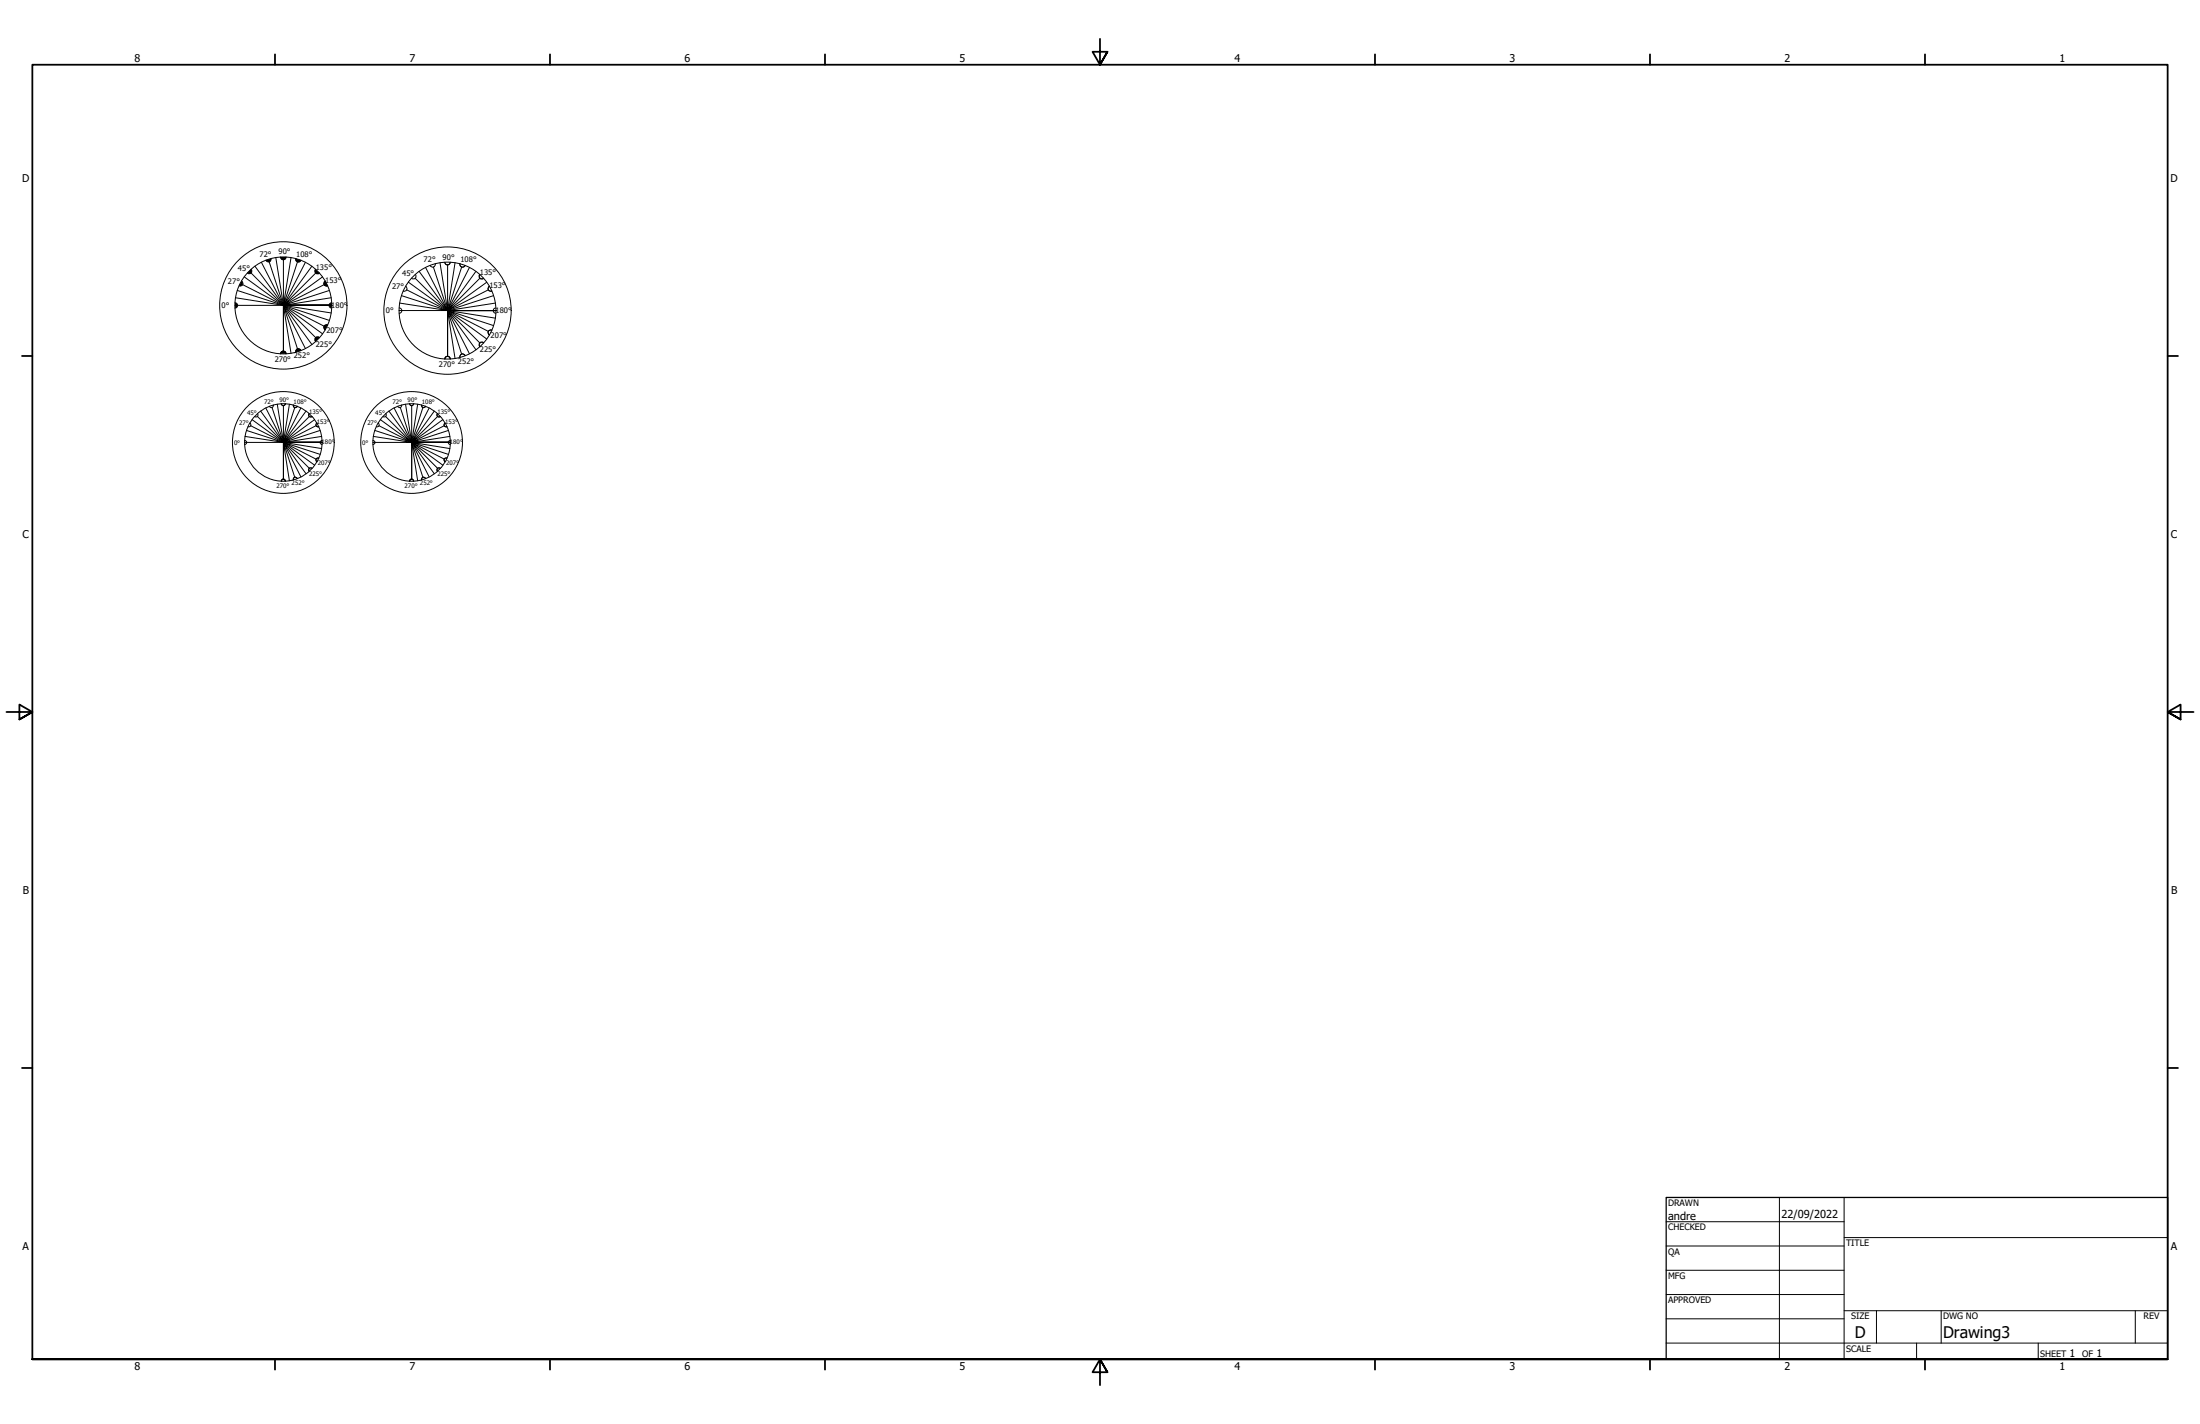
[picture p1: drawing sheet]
<svg xmlns="http://www.w3.org/2000/svg" width="864mm" height="559mm" viewBox="0 0 864 559" stroke-linecap="round" stroke-linejoin="round" font-family="sans-serif">
<!-- layer: Hatch (ANSI) -->
<g fill="#000">
<path d="M92.3 118.8l.2 .1a1 1 0 0 1 .8 1.1 1 1 0 0 1-1 .8z" fill-rule="evenodd"/>
<path d="M94.8 110.3l.4 .4a1 1 0 0 1-.1 1.3 1 1 0 0 1-1.2 .1z" fill-rule="evenodd"/>
<path d="M97.9 106.2l.7-.5 .1 .2a1.04 1.04 0 0 1-.3 1.3 1.04 1.04 0 0 1-1.3-.1z" fill-rule="evenodd"/>
<path d="M104.4 102.1l2-.6a1.03 1.03 0 0 1-.7 1.2 1.03 1.03 0 0 1-1.3-.6z" fill-rule="evenodd"/>
<path d="M110.2 100.8h2.1l-.2 .5-.5 .5a.97 .97 0 0 1-1.4-1z" fill-rule="evenodd"/>
<path d="M116.1 101.5l1.9 .6-.1 .3a1 1 0 0 1-1.3 .3 1 1 0 0 1-.5-1.2z" fill-rule="evenodd"/>
<path d="M124 105.7l1.3 1.4a.99 .99 0 0 1-1.3 0 .99 .99 0 0 1 0-1.4z" fill-rule="evenodd"/>
<path d="M127.6 110.4l1 1.7a1.03 1.03 0 0 1-1.3-.4 1.03 1.03 0 0 1 .3-1.3z" fill-rule="evenodd"/>
<path d="M129.7 119l.5-.2v2h-.3a1 1 0 0 1-.7-.9 1 1 0 0 1 .5-.9z" fill-rule="evenodd"/>
<path d="M110.6 138l.2-.1a.98 .98 0 0 1 1.5 .9h-2.1z" fill-rule="evenodd"/>
<path d="M116.5 137.1l.1-.1a1.02 1.02 0 0 1 1.4 .5l-1.9 .7z" fill-rule="evenodd"/>
<path d="M124 132.5l1-.2 .3 .2-1.3 1.5a1.01 1.01 0 0 1 0-1.5z" fill-rule="evenodd"/>
<path d="M127.4 127.8l.6-.4 .6 .1-.9 1.8a.93 .93 0 0 1-.3-1.5z" fill-rule="evenodd"/>
</g>
<!-- layer: Border (ANSI) -->
<g fill="none" stroke="#000" stroke-width=".7">
<path d="M431.8 15.2v10.2l-2.9-5.1h5.8l-2.9 5.1 2.9-5.1M107.9 21.3v4.1M215.9 21.3v4.1M323.8 21.3v4.1M539.8 21.3v4.1M647.7 21.3v4.1M755.6 21.3v4.1M8.6 139.7h4.1M850.9 139.7h4.1M2.5 279.4h10.2l-5.1-2.9v5.8l5.1-2.9-5.1 2.9M861.1 279.4h-10.2l5.1-2.9v5.8l-5.1-2.9 5.1 2.9M8.6 419.1h4.1"/>
<path d="M850.9 419.1h4.1M12.7 533.4v-508h838.2v508h-838.2h838.2M107.9 533.4v4.1M215.9 533.4v4.1M323.8 533.4v4.1M434.7 538.5l-2.9-5.1 2.9 5.1h-5.8l2.9-5.1v10.2M539.8 533.4v4.1M647.7 533.4v4.1M755.6 533.4v4.1"/>
</g>
<!-- layer: Title (ANSI) -->
<g fill="none" stroke="#000" stroke-width=".39">
<path d="M654 479.4h69.9M698.5 469.9v63.5M723.9 469.9v63.5M654 488.9h69.9M654 498.5h69.9M723.9 485.6h127M654 508h69.9M654 517.5h69.9M723.9 514.3h127M736.6 514.3v12.7M762 514.3v12.7M838.2 514.3v12.7"/>
<path d="M654 527h196.9M752.3 527v6.4M800.1 527v6.4"/>
</g>
<path d="M654 469.9h196.9v63.5h-196.9z" fill="none" stroke="#000" stroke-width=".51"/>
<!-- layer: Sketch Geometry (ANSI) -->
<g fill="none" stroke="#000" stroke-width=".39">
<path d="M92.3 118.8a1.05 1.05 0 0 1 1 1.1 1.05 1.05 0 0 1-1 1M92.3 119.8h19M92.5 116.8l18.8 3M93.2 114l18.1 5.8M94.8 110.3a1.05 1.05 0 0 1 .5 1.4 1.05 1.05 0 0 1-1.4 .5M95.2 111.7l16.1 8.1M95.9 108.6l15.4 11.2M98.6 105.7a1.05 1.05 0 0 1 0 1.4 1.05 1.05 0 0 1-1.5 .1M100.1 104.5l11.2 15.3M102.6 102.9l8.7 16.9M105.7 102.7l5.6 17.1M106.4 101.5a1.05 1.05 0 0 1-.7 1.3 1.05 1.05 0 0 1-1.3-.7"/>
<path d="M108.3 101.1l3 18.7h18.9M110.2 100.9a1.05 1.05 0 0 0 1 1 1.05 1.05 0 0 0 1.1-1M111.3 119.8v18v-18l18.7 3M111.3 101.9v17.9l-12.7-12.7M111.3 119.8l2.9 18.8M111.3 119.8l18 5.9M114.2 101.1l-2.9 18.7 5.5-17.1M116.1 101.5a1.05 1.05 0 0 0 .7 1.3 1.05 1.05 0 0 0 1.3-.7M119.9 102.9l-8.6 16.9 11.1-15.3M123.9 105.7a1.05 1.05 0 0 0 0 1.4 1.05 1.05 0 0 0 1.5 .1M124 107.1l-12.7 12.7 15.3-11.2M127.3 111.7l-16 8.1 18-5.8"/>
<path d="M127.7 110.3a1.05 1.05 0 0 0-.5 1.4 1.05 1.05 0 0 0 1.4 .5M130 116.8l-18.7 3h18.9M130.2 118.8a1.05 1.05 0 0 0-1 1.1 1.05 1.05 0 0 0 1 1M157.6 116l18.1 5.9-18.8-3M159.2 112.3a1.05 1.05 0 0 1 .5 1.4 1.05 1.05 0 0 1-1.4 .5M159.6 113.7l16.1 8.2M160.3 110.7l15.4 11.2h-19M163 107.7a1.05 1.05 0 0 1 0 1.5 1.05 1.05 0 0 1-1.4 0M167.1 105l8.6 16.9-11.2-15.4M170.1 104.8l5.6 17.1M170.8 103.5a1.05 1.05 0 0 1-.6 1.3 1.05 1.05 0 0 1-1.4-.7M172.7 103.1l3 18.8v-18"/>
<path d="M174.6 102.9a1.05 1.05 0 0 0 1.1 1 1.05 1.05 0 0 0 1-1M178.6 103.1l-2.9 18.8-12.8-12.7M180.6 103.5a1.05 1.05 0 0 0 .7 1.3 1.05 1.05 0 0 0 1.3-.7M181.2 104.8l-5.5 17.1 8.6-16.9M186.8 106.5l-11.1 15.4 12.7-12.7M188.4 107.7a1.05 1.05 0 0 0 0 1.5 1.05 1.05 0 0 0 1.5 0M191.1 110.7l-15.4 11.2 16-8.2M192.1 112.3a1.05 1.05 0 0 0-.4 1.4 1.05 1.05 0 0 0 1.4 .5M193.7 116l-18 5.9M194.4 118.9l-18.7 3M110.2 138.8a1.05 1.05 0 0 1 1-1 1.05 1.05 0 0 1 1.1 1M118.1 137.5a1.05 1.05 0 0 0-1.3-.6 1.05 1.05 0 0 0-.7 1.3"/>
<path d="M119.9 136.8l-8.6-17 5.5 17.1M125.4 132.5a1.05 1.05 0 0 0-1.5 0 1.05 1.05 0 0 0 0 1.5M126.6 131l-15.3-11.2 11.1 15.4M127.3 128l-16-8.2 12.7 12.7M128.6 127.5a1.05 1.05 0 0 0-1.4 .5 1.05 1.05 0 0 0 .5 1.4M156.7 120.8a1.05 1.05 0 0 1 1 1.1 1.05 1.05 0 0 1-1 1M175.7 121.9v17.9v-17.9l12.7 12.7M175.7 121.9l18.7 2.9M175.7 121.9l15.4 11.1M175.7 121.9h19M181.2 139l-5.5-17.1 2.9 18.8M182.6 139.6a1.05 1.05 0 0 0-1.3-.7 1.05 1.05 0 0 0-.7 1.3"/>
<path d="M186.8 137.2l-11.1-15.3 8.6 16.9M189.9 134.5a1.05 1.05 0 0 0-1.5 0 1.05 1.05 0 0 0 0 1.5M193.1 129.6a1.05 1.05 0 0 0-1.4 .4 1.05 1.05 0 0 0 .4 1.4M193.7 127.8l-18-5.9 16 8.1M194.6 120.8a1.05 1.05 0 0 0-1 1.1 1.05 1.05 0 0 0 1 1M106.8 160l4.5 13.6M107.3 158.9a.79 .79 0 0 1-.5 1 .79 .79 0 0 1-1-.5M108.8 158.6l2.5 15v-14.3M110.4 158.4a.79 .79 0 0 0 .8 .8 .79 .79 0 0 0 .8-.8M113.6 158.6l-2.3 15-10.2-10.2M115.2 158.9a.79 .79 0 0 0 .5 1 .79 .79 0 0 0 1-.5M115.7 160l-4.4 13.6 6.8-13.5"/>
<path d="M157.2 160l4.4 13.6-8.9-12.3M157.6 158.9a.79 .79 0 0 1-.5 1 .79 .79 0 0 1-1-.5M159.2 158.6l2.4 15v-14.3M160.8 158.4a.79 .79 0 0 0 .8 .8 .79 .79 0 0 0 .8-.8M164 158.6l-2.4 15-6.9-13.5M165.5 158.9a.79 .79 0 0 0 .5 1 .79 .79 0 0 0 1-.5M166 160l-4.4 13.6M174.6 140.8a1.05 1.05 0 0 1 1.1-1 1.05 1.05 0 0 1 1 1M96.1 172.8a.79 .79 0 0 1 .7 .8 .79 .79 0 0 1-.7 .8M96.8 168.9l14.5 4.7-15.1-2.3M98.1 166a.79 .79 0 0 1 .3 1.1 .79 .79 0 0 1-1 .3M98.4 167.1l12.9 6.5"/>
<path d="M98.9 164.7l12.4 8.9h-15.3M101.1 162.3a.79 .79 0 0 1-.1 1.1 .79 .79 0 0 1-1.1 0M104.3 160.1l7 13.5-9-12.3M111.3 173.6v14.4v-14.4l10.1 10.2M111.3 173.6h15.1M111.3 173.6l14.9 2.4M111.3 173.6l12.2 9M120.1 161.3l-8.8 12.3 10.1-10.2M121.4 162.3a.79 .79 0 0 0 0 1.1 .79 .79 0 0 0 1.1 0M123.5 164.7l-12.2 8.9 12.7-6.5M124.4 166a.79 .79 0 0 0-.3 1.1 .79 .79 0 0 0 1.1 .3M125.2 179.8a.79 .79 0 0 0-1.1 .3 .79 .79 0 0 0 .3 1.1"/>
<path d="M125.7 178.3l-14.4-4.7 12.7 6.5M125.7 168.9l-14.4 4.7M126.2 171.3l-14.9 2.3M126.4 172.8a.79 .79 0 0 0-.7 .8 .79 .79 0 0 0 .7 .8M146.4 172.8a.79 .79 0 0 1 .8 .8 .79 .79 0 0 1-.8 .8M146.6 171.3l15 2.3h-15.2M148.4 166a.79 .79 0 0 1 .4 1.1 .79 .79 0 0 1-1.1 .3M148.8 167.1l12.8 6.5-14.5-4.7M151.4 163.4l10.2 10.2-12.3-8.9M151.4 162.3a.79 .79 0 0 1 0 1.1 .79 .79 0 0 1-1.1 0M161.6 173.6h15.2M161.6 173.6l6.9 13.5"/>
<path d="M161.6 173.6v14.4M168.5 160.1l-6.9 13.5 8.9-12.3M171.7 162.3a.79 .79 0 0 0 0 1.1 .79 .79 0 0 0 1.2 0M171.8 163.4l-10.2 10.2 12.3-8.9M174.4 167.1l-12.8 6.5 14.4-4.7M174.7 166a.79 .79 0 0 0-.3 1.1 .79 .79 0 0 0 1 .3M175.4 179.8a.79 .79 0 0 0-1 .3 .79 .79 0 0 0 .3 1.1M176.6 176l-15-2.4 14.4 4.7M176.6 171.3l-15 2.3M176.7 172.8a.79 .79 0 0 0-.7 .8 .79 .79 0 0 0 .7 .8M110.4 188.8a.79 .79 0 0 1 .8-.8 .79 .79 0 0 1 .8 .8M115.7 187.3l-4.4-13.7 2.3 15.1"/>
<path d="M116.7 187.8a.79 .79 0 0 0-1-.5 .79 .79 0 0 0-.5 1M120.1 185.9l-8.8-12.3 6.8 13.5M122.5 183.8a.79 .79 0 0 0-1.1 0 .79 .79 0 0 0 0 1.1M160.8 188.8a.79 .79 0 0 1 .8-.8 .79 .79 0 0 1 .8 .8M166 187.3l-4.4-13.7 2.4 15.1M167 187.8a.79 .79 0 0 0-1-.5 .79 .79 0 0 0-.5 1M171.8 183.8l-10.2-10.2 8.9 12.3M172.9 183.8a.79 .79 0 0 0-1.2 0 .79 .79 0 0 0 0 1.1M174.4 180.1l-12.8-6.5 12.3 9"/>
<circle cx="111.2" cy="119.9" r="25"/>
<circle cx="111.2" cy="119.9" r="19"/>
<circle cx="175.7" cy="121.9" r="25"/>
<circle cx="175.7" cy="121.9" r="19"/>
<circle cx="111.2" cy="173.6" r="20"/>
<circle cx="111.2" cy="173.6" r="15.2"/>
<circle cx="161.6" cy="173.6" r="20"/>
<circle cx="161.6" cy="173.6" r="15.2"/>
</g>
<!-- layer: 0 -->
<path d="M111.3 119.8h18.9M175.7 121.9h19zM175.7 121.9h19M111.3 173.6h15.1zM111.3 173.6h15.1M161.6 173.6h15.2zM161.6 173.6h15.2" fill="none" stroke="#000" stroke-width=".39"/>
<g font-size="6.3">
<text x="728.1" y="524.9">D</text>
<text x="762.8" y="525">Drawing3</text>
</g>
<g font-size="4.3">
<text x="654.8" y="478.6">andre</text>
<text x="699.3" y="478">22/09/2022</text>
</g>
<g font-size="4.2">
<text x="52.8" y="24.4">8</text>
<text x="160.8" y="24.4">7</text>
<text x="268.7" y="24.4">6</text>
<text x="376.7" y="24.4">5</text>
<text x="484.6" y="24.4">4</text>
<text x="592.6" y="24.4">3</text>
<text x="700.5" y="24.4">2</text>
<text x="808.5" y="24.4">1</text>
<text x="8.8" y="71.4">D</text>
<text x="852" y="71.4">D</text>
<text x="8.9" y="211.1">C</text>
<text x="852.2" y="211.1">C</text>
<text x="9" y="350.8">B</text>
<text x="852.2" y="350.8">B</text>
<text x="8.9" y="490.5">A</text>
<text x="852.2" y="490.5">A</text>
<text x="812.4" y="532.6">1</text>
<text x="823" y="532.6">1</text>
<text x="52.8" y="537.5">8</text>
<text x="160.8" y="537.5">7</text>
<text x="268.7" y="537.5">6</text>
<text x="376.7" y="537.5">5</text>
<text x="484.6" y="537.5">4</text>
<text x="592.6" y="537.5">3</text>
<text x="700.5" y="537.5">2</text>
<text x="808.5" y="537.5">1</text>
</g>
<g font-size="3.5">
<text x="654.8" y="473.2">DRAWN</text>
<text x="654.8" y="482.8">CHECKED</text>
<text x="724.7" y="488.9">TITLE</text>
<text x="654.8" y="492.3">QA</text>
<text x="654.8" y="501.8">MFG</text>
<text x="654.8" y="511.4">APPROVED</text>
<text x="726.7" y="517.7">SIZE</text>
<text x="762.8" y="517.7">DWG NO</text>
<text x="841.4" y="517.7">REV</text>
<text x="724.7" y="530.4">SCALE</text>
<text x="800.9" y="532.6">SHEET</text>
<text x="817.4" y="532.6">OF</text>
</g>
<g font-size="3">
<text x="101.9" y="100.8">72°</text>
<text x="109.3" y="99.8">90°</text>
<text x="116.3" y="100.8">108°</text>
<text x="173.7" y="101.9">90°</text>
<text x="93.4" y="106.3">45°</text>
<text x="124" y="105.9">135°</text>
<text x="166.3" y="102.9">72°</text>
<text x="180.7" y="102.9">108°</text>
<text x="188.3" y="107.9">135°</text>
<text x="89.5" y="111.5">27°</text>
<text x="127.6" y="110.9">153°</text>
<text x="153.9" y="113.5">27°</text>
<text x="157.9" y="108.3">45°</text>
<text x="192.1" y="113">153°</text>
<text x="87" y="120.9">0°</text>
<text x="130" y="120.7">180°</text>
<text x="151.4" y="122.9">0°</text>
<text x="194.5" y="122.7">180°</text>
<text x="128.1" y="130.7">207°</text>
<text x="124" y="136.2">225°</text>
<text x="192.6" y="132.8">207°</text>
<text x="107.8" y="142.1">270°</text>
<text x="115.3" y="140.7">252°</text>
<text x="179.8" y="142.7">252°</text>
<text x="188.3" y="138.2">225°</text>
<text x="172.3" y="144.1">270°</text>
</g>
<g font-size="2.4">
<text x="103.7" y="158.4">72°</text>
<text x="109.7" y="157.6">90°</text>
<text x="115.3" y="158.4">108°</text>
<text x="154.1" y="158.4">72°</text>
<text x="160" y="157.6">90°</text>
<text x="165.6" y="158.4">108°</text>
<text x="93.9" y="166.9">27°</text>
<text x="97" y="162.8">45°</text>
<text x="121.4" y="162.4">135°</text>
<text x="124.3" y="166.5">153°</text>
<text x="144.2" y="166.9">27°</text>
<text x="147.3" y="162.8">45°</text>
<text x="171.7" y="162.4">135°</text>
<text x="174.7" y="166.5">153°</text>
<text x="91.9" y="174.4">0°</text>
<text x="126.2" y="174.3">180°</text>
<text x="142.2" y="174.4">0°</text>
<text x="176.6" y="174.3">180°</text>
<text x="124.8" y="182.3">207°</text>
<text x="175.1" y="182.3">207°</text>
<text x="108.5" y="191.5">270°</text>
<text x="114.5" y="190.2">252°</text>
<text x="121.4" y="186.8">225°</text>
<text x="158.8" y="191.5">270°</text>
<text x="164.8" y="190.2">252°</text>
<text x="171.7" y="186.8">225°</text>
</g>
</svg>
